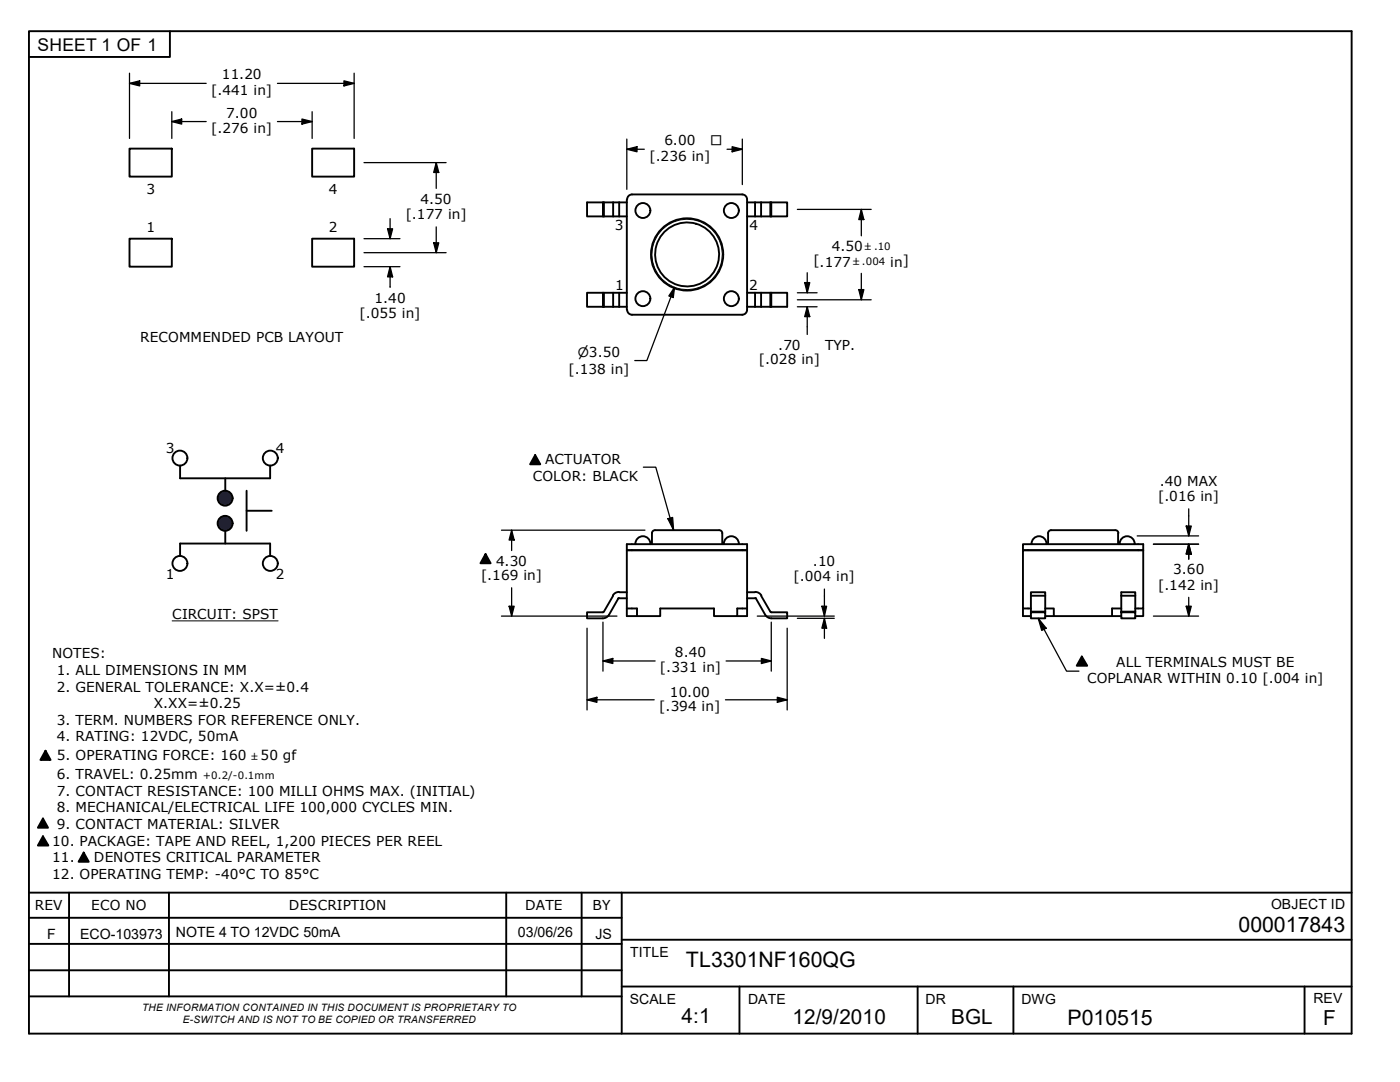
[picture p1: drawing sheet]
<svg xmlns="http://www.w3.org/2000/svg" width="279mm" height="216mm" viewBox="0 0 279 216" stroke-linecap="round" stroke-linejoin="round" font-family="sans-serif">
<g fill="none" stroke="#000" stroke-width=".38">
<path d="M125.1 39.8v22M149.1 39.8a.98 .98 0 0 0-1-1h-22a.99 .99 0 0 0-.9 1M149.1 39.8v22M125.1 40.4h-7.9v2.8h7.9M125.1 58.4h-7.9v2.8h7.9M149.1 40.4h8v2.8h-8M149.1 58.4h8v2.8h-8M125.2 61.8a.98 .98 0 0 0 .9 1h22a.99 .99 0 0 0 1-1M122.4 118.9l-1.9 3.1M123.4 119.4l-1.9 3.3a1.43 1.43 0 0 1-1.2 .7M123.5 119.3l-.2 .1M123.5 118.1a1.43 1.43 0 0 0-1.2 .7"/>
<path d="M123.6 118.2h1.5M123.6 119.4h1.5M126.1 109.8h-1v-1.2h24v1.2h-1M129.8 108.5a1.49 1.49 0 0 0-1.5-1.5 1.49 1.49 0 0 0-1.5 1.6M129.9 108.5v.1M130.7 105.8a.6 .6 0 0 0-.6 .6v2.2M130.7 105.8h12.8M143.5 105.8a.6 .6 0 0 1 .6 .6v2.2M144.4 108.5v.1M144.5 108.5a1.49 1.49 0 0 1 1.5-1.5 1.49 1.49 0 0 1 1.4 1.6M149.1 118.2h1.6M149.1 119.4h1.6"/>
<path d="M150.7 119.3l.2 .1M150.7 118.1a1.43 1.43 0 0 1 1.3 .7M150.9 119.4l1.8 3.3a1.43 1.43 0 0 0 1.3 .7M151.9 118.9l1.8 3.1M204.2 108.6h24v1.2h-24zM205.9 108.6a1.5 1.5 0 0 1 1.5-1.6 1.5 1.5 0 0 1 1.5 1.6M222.6 105.8h-12.8a.6 .6 0 0 0-.6 .6v2.2M222.6 105.8a.6 .6 0 0 1 .6 .6M223.1 106.4v2.2M223.5 108.6a1.5 1.5 0 0 1 1.4-1.6 1.5 1.5 0 0 1 1.5 1.6M120.3 122.2h-3.1v1.2h3.1M120.5 122.1l-.2 .1"/>
<path d="M125.1 121.4h2v1.5h4.7v-1.5h10.7v1.5h4.6v-1.5h2M127.1 122.9h-2v-13.1h24v13.1h-2M153.8 122.1l.2 .1M153.9 122.2h3.2v1.2h-3.2M204.2 121.4v1.5h1.5M205.7 121.4h-1.5v-11.6h24v11.6h-1.6M205.7 122.2h2.9v1.2h-2.9zM205.7 122.2v-4h2.9v4M208.6 121.4h1.7v1.5h11.6v-1.5h1.9M208.6 122.9h1.7M221.9 122.9h1.9M223.8 122.2v1.2h2.8v-1.2h-2.8v-4h2.8v4"/>
<path d="M228.2 121.4v1.5h-1.6"/>
<circle cx="128.3" cy="42" r="1.49"/>
<circle cx="128.3" cy="59.6" r="1.49"/>
<circle cx="137.1" cy="50.8" r="7.2"/>
<circle cx="146" cy="59.6" r="1.49"/>
<circle cx="146" cy="42" r="1.49"/>
</g>
<g fill="none" stroke="#000" stroke-width=".38">
<path d="M120.3 40.4v2.8M120.3 58.4v2.8M120.5 40.4v2.8M120.5 58.4v2.8M122.4 40.4v2.8M122.4 58.4v2.8M123.6 40.4v2.8M123.6 58.4v2.8M150.7 40.4v2.8M150.7 58.4v2.8M151.9 40.4v2.8M151.9 58.4v2.8"/>
<path d="M153.7 40.4v2.8M153.7 58.4v2.8M153.9 40.4v2.8M153.9 58.4v2.8M205.7 118.9h2.9M223.8 118.9h2.8M205.7 122h2.9M223.8 122h2.8"/>
<circle cx="137.1" cy="50.8" r="6.4"/>
</g>
<circle cx="137.1" cy="50.8" r="7" fill="none" stroke="#000" stroke-width=".2"/>
<path d="M106.8 90.8l1 1.8h-2zM215.9 131l1.1 1.8h-2.1zM9.1 149.8l1 1.8h-2zM8.6 163.3l1 1.9h-2zM8.6 166.9l1.1 1.8h-2.1zM16.7 170.1l1 1.9h-2z" fill="#000"/>
<g fill="#1e1e47">
<circle cx="44.9" cy="99.4" r="1.48"/>
<circle cx="44.9" cy="104.4" r="1.5"/>
</g>
<path d="M96.9 110.6l1 1.8h-2z" fill="#000"/>
<g fill="none" stroke="#000" stroke-width=".38">
<path d="M5.8 6.2h263.9v200h-263.9zM33.9 6.2v5.2h-28.1M25.8 29.7h8.5v5.5h-8.5zM62.3 29.7h8.4v5.5h-8.4zM25.8 47.6h8.5v5.6h-8.5zM62.3 47.6h8.4v5.6h-8.4zM35.9 92.9v2.5h18v-2.5M45 95.4v2.5M49.2 97.9v8M106.8 90.8l1 1.8h-2zM35.9 110.9v-2.4h18v2.4M45 105.9v2.6"/>
<path d="M49.2 101.9h5M96.9 110.6l1 1.8h-2zM215.9 131l1.1 1.8h-2.1zM9.1 149.8l1 1.8h-2zM5.8 178.1h263.9M8.6 163.3l1 1.9h-2zM8.6 166.9l1.1 1.8h-2.1zM13.8 178.1v20.7M16.7 170.1l1 1.9h-2zM33.7 178.1v20.7M101 178.1v20.7M116.1 178.1v20.7"/>
<path d="M124.1 178.1v28.1M5.8 193.6h118.3M5.8 188.3h118.3M5.8 183.1h118.3M5.8 198.8h118.3M124.1 187.5h145.6M124.1 196.8h145.6M147.6 196.8v9.4M183.1 196.8v9.4M202.2 196.8v9.4M260.3 196.8v9.4"/>
<circle cx="35.9" cy="91.4" r="1.49"/>
<circle cx="44.9" cy="99.4" r="1.49"/>
<circle cx="53.9" cy="91.4" r="1.49"/>
<circle cx="35.9" cy="112.4" r="1.49"/>
<circle cx="44.9" cy="104.4" r="1.49"/>
<circle cx="53.9" cy="112.4" r="1.49"/>
</g>
<g fill="none" stroke="#000" stroke-width=".25">
<path d="M25.8 16.6l2.1-.5v1zM25.8 16.6h15.3M25.8 14.6v13M55.4 16.6h15.3M68.6 16.1l2.1 .5-2.1 .5zM70.7 14.6v13M34.3 24.3l2-.6v1.1zM34.3 24.3h6.8M34.3 22.3v5.3M55.4 24.3h6.9M60.3 23.7l2 .6-2 .5zM62.3 22.3v5.3"/>
<path d="M72.6 32.4h16.4M87.1 32.4l.5 2h-1zM87.1 32.4v5.2M125.1 29.8l2-.5v1zM125.1 29.8h3.5M125.1 27.7v10.1M145.1 29.8h3M146.1 29.3l2 .5-2 .5zM148.1 27.7v9.1M72.6 50.4h16.4M72.6 47.6h7.2M72.6 53.2h7.2"/>
<path d="M77.3 45.7h1.1l-.5 1.9zM77.9 53.2l.5 2h-1.1zM77.9 43.6v4M77.9 53.2v4.1M86.6 48.5h1l-.5 1.9zM87.1 45.3v5.1M134.6 57.3l-.2 2.1-.9-.3zM134.6 57.3l-5.5 14.6h-2.4M159.1 58.4h4M159.1 59.8h14.8M159.1 41.8h14.8M160.6 56.4h1l-.5 2z"/>
<path d="M161.1 54.4v4M171.4 57.8h1l-.5 2zM171.9 41.8l.5 2h-1zM171.9 41.8v5.3M171.9 54.5v5.3M159.1 61.2h4M161.1 61.2l.5 2h-1zM161.1 61.2v5.5M100.1 105.8h28.6M102.1 105.8l.5 2h-1zM102.1 105.8v4.1M102.1 117.3v5.6"/>
<path d="M164.5 117.5v5.4M226.9 106.9h12.3M230.2 108.6h9M236.7 105h1l-.5 1.9zM237.2 108.6l.5 2h-1zM237.2 101.5v5.4M237.2 108.6v3M237.2 119.2v3.7M100.1 122.9h23M101.6 121h1l-.5 1.9zM117.2 139.6l1.9-.5v1zM117.2 139.6h13.4"/>
<path d="M117.2 125.3v16.4M120.3 131.9l2-.5v1zM120.3 131.9h10.4M120.3 124.1v9.8M144.8 139.6h12.3M144.9 131.9h9M151.1 122.9h15.4M152 131.4l1.9 .5-1.9 .5zM153.9 124.1v9.8M155.1 139.1l2 .5-2 .5zM157.1 125.3v16.4M159.1 123.4h7.4"/>
<path d="M164 121h1l-.5 1.9zM164.5 123.4l.5 1.9h-1zM164.5 123.4v4M230.2 122.9h9M236.7 121h1l-.5 1.9z"/>
</g>
<g fill="#000">
<path d="M25.8 16.6l2.1-.5v1z" fill-rule="evenodd"/>
<path d="M68.6 16.1l2.1 .5-2.1 .5z" fill-rule="evenodd"/>
<path d="M34.3 24.3l2-.6v1.1z" fill-rule="evenodd"/>
<path d="M60.3 23.7l2 .6-2 .5z" fill-rule="evenodd"/>
<path d="M87.1 32.4l.5 2h-1z" fill-rule="evenodd"/>
<path d="M125.1 29.8l2-.5v1z" fill-rule="evenodd"/>
<path d="M146.1 29.3l2 .5-2 .5z" fill-rule="evenodd"/>
<path d="M77.3 45.7h1.1l-.5 1.9z" fill-rule="evenodd"/>
<path d="M77.9 53.2l.5 2h-1.1z" fill-rule="evenodd"/>
<path d="M86.6 48.5h1l-.5 1.9z" fill-rule="evenodd"/>
<path d="M134.6 57.3l-.2 2.1-.9-.3z" fill-rule="evenodd"/>
<path d="M160.6 56.4h1l-.5 2z" fill-rule="evenodd"/>
<path d="M171.4 57.8h1l-.5 2z" fill-rule="evenodd"/>
<path d="M171.9 41.8l.5 2h-1z" fill-rule="evenodd"/>
<path d="M161.1 61.2l.5 2h-1z" fill-rule="evenodd"/>
<path d="M102.1 105.8l.5 2h-1z" fill-rule="evenodd"/>
<path d="M236.7 105h1l-.5 1.9z" fill-rule="evenodd"/>
<path d="M237.2 108.6l.5 2h-1z" fill-rule="evenodd"/>
<path d="M237.2 108.6l.5 2h-1z" fill-rule="evenodd"/>
<path d="M101.6 121h1l-.5 1.9z" fill-rule="evenodd"/>
<path d="M117.2 139.6l1.9-.5v1z" fill-rule="evenodd"/>
<path d="M120.3 131.9l2-.5v1z" fill-rule="evenodd"/>
<path d="M152 131.4l1.9 .5-1.9 .5z" fill-rule="evenodd"/>
<path d="M164 121h1l-.5 1.9z" fill-rule="evenodd"/>
<path d="M164.5 123.4l.5 1.9h-1z" fill-rule="evenodd"/>
<path d="M236.7 121h1l-.5 1.9z" fill-rule="evenodd"/>
<path d="M155.1 139.1l2 .5-2 .5z" fill-rule="evenodd"/>
</g>
<path d="M128.4 93.2h2.5l3.5 12.6M133.3 103.5l.9-.2 .2 2.5zM207.2 123.4l1.6 1.9-.9 .5zM207.2 123.4l5.7 10.5h2.4" fill="none" stroke="#000" stroke-width=".25"/>
<g fill="#000">
<path d="M133.3 103.5l.9-.2 .2 2.5z" fill-rule="evenodd"/>
<path d="M207.2 123.4l1.6 1.9-.9 .5z" fill-rule="evenodd"/>
</g>
<path d="M34.4 123.9h21.1" fill="none" stroke="#000" stroke-width=".2"/>
<g font-size="4.3">
<text x="247.1" y="185.9">000017843</text>
<text x="136.9" y="193">TL3301NF160QG</text>
<text x="213" y="204.5">P010515</text>
</g>
<g font-size="4.1">
<text x="136" y="204.2">4:1</text>
<text x="158.2" y="204.3">12/9/2010</text>
<text x="189.8" y="204.3">BGL</text>
<text x="264" y="204.5">F</text>
</g>
<text font-size="3.5" x="7.5" y="10.2">SHEET 1 OF 1</text>
<g font-size="2.8">
<text x="253.7" y="181.4">OBJECT ID</text>
<text x="9.4" y="187.5">F</text>
<text x="16" y="187.5">ECO-103973</text>
<text x="35.1" y="186.9">NOTE 4 TO 12VDC 50mA</text>
<text x="103.4" y="186.9">03/06/26</text>
<text x="118.9" y="187.5">JS</text>
<text x="125.8" y="190.9">TITLE</text>
<text x="125.7" y="200.4">SCALE</text>
<text x="149.3" y="200.3">DATE</text>
<text x="184.7" y="200.3">DR</text>
<text x="203.8" y="200.4">DWG</text>
<text x="262.1" y="200.2">REV</text>
</g>
<g font-size="2.7">
<text x="44.3" y="15.8">11.20</text>
<text x="42.2" y="18.9">[.441 in]</text>
<text x="45.1" y="23.5">7.00</text>
<text x="42.2" y="26.5">[.276 in]</text>
<text x="132.6" y="29">6.00</text>
<text x="129.6" y="32.1">[.236 in]</text>
<text x="29.2" y="38.7">3</text>
<text x="65.6" y="38.7">4</text>
<text x="83.9" y="40.6">4.50</text>
<text x="29.2" y="46.2">1</text>
<text x="65.6" y="46.3">2</text>
<text x="81" y="43.8">[.177 in]</text>
<text x="122.7" y="46">3</text>
<text x="149.6" y="46">4</text>
<text x="162.4" y="53">[.177</text>
<text x="166" y="50.1">4.50</text>
<text x="177.7" y="53.2">in]</text>
<text x="122.7" y="57.9">1</text>
<text x="149.5" y="57.8">2</text>
<text x="71.8" y="63.5">[.055 in]</text>
<text x="74.7" y="60.4">1.40</text>
<text x="28" y="68.3">RECOMMENDED PCB LAYOUT</text>
<text x="155.3" y="69.8">.70</text>
<text x="164.7" y="69.8">TYP.</text>
<text x="113.5" y="74.5">[.138 in]</text>
<text x="151.4" y="72.7">[.028 in]</text>
<text x="33.1" y="90.4">3</text>
<text x="55.1" y="90.4">4</text>
<text x="106.4" y="95.9">COLOR: BLACK</text>
<text x="108.8" y="92.6">ACTUATOR</text>
<text x="231.1" y="100">[.016 in]</text>
<text x="231.5" y="97">.40 MAX</text>
<text x="99" y="112.9">4.30</text>
<text x="162.2" y="113">.10</text>
<text x="33.1" y="115.4">1</text>
<text x="55.1" y="115.4">2</text>
<text x="96" y="115.8">[.169 in]</text>
<text x="158.4" y="116">[.004 in]</text>
<text x="231.1" y="117.7">[.142 in]</text>
<text x="234.1" y="114.6">3.60</text>
<text x="34.4" y="123.4">CIRCUIT: SPST</text>
<text x="10.4" y="131.3">NOTES:</text>
<text x="134.7" y="131.2">8.40</text>
<text x="11.4" y="134.7">1. ALL DIMENSIONS IN MM</text>
<text x="11.4" y="138">2. GENERAL TOLERANCE: X.X=±0.4</text>
<text x="131.7" y="134.1">[.331 in]</text>
<text x="217" y="136.3">COPLANAR WITHIN 0.10 [.004 in]</text>
<text x="222.8" y="133">ALL TERMINALS MUST BE</text>
<text x="30.7" y="141.4">X.XX=±0.25</text>
<text x="131.6" y="141.9">[.394 in]</text>
<text x="133.7" y="139">10.00</text>
<text x="11.4" y="144.7">3. TERM. NUMBERS FOR REFERENCE ONLY.</text>
<text x="11.4" y="148">4. RATING: 12VDC, 50mA</text>
<text x="11.4" y="151.6">5. OPERATING FORCE: 160</text>
<text x="11.4" y="155.4">6. TRAVEL: 0.25mm</text>
<text x="52" y="151.6">50 gf</text>
<text x="11.4" y="158.8">7. CONTACT RESISTANCE: 100 MILLI OHMS MAX. (INITIAL)</text>
<text x="11.4" y="162.1">8. MECHANICAL/ELECTRICAL LIFE 100,000 CYCLES MIN.</text>
<text x="11.4" y="165.4">9. CONTACT MATERIAL: SILVER</text>
<text x="10.4" y="168.7">10. PACKAGE: TAPE AND REEL, 1,200 PIECES PER REEL</text>
<text x="10.4" y="172.1">11.</text>
<text x="18.7" y="172.1">DENOTES CRITICAL PARAMETER</text>
<text x="10.4" y="175.4">12. OPERATING TEMP: -40°C TO 85°C</text>
<text x="7" y="181.6">REV</text>
<text x="18.2" y="181.6">ECO NO</text>
<text x="57.7" y="181.6">DESCRIPTION</text>
<text x="104.8" y="181.6">DATE</text>
<text x="118.2" y="181.6">BY</text>
</g>
<g font-size="2.6">
<text x="141.8" y="29">□</text>
<text x="115.3" y="71.2">⌀3.50</text>
</g>
<g font-size="2">
<text x="40.5" y="155.4">+0.2/-0.1mm</text>
<text x="28.4" y="201.8">THE INFORMATION CONTAINED IN THIS DOCUMENT IS PROPRIETARY TO</text>
<text x="36.5" y="204.2">E-SWITCH AND IS NOT TO BE COPIED OR TRANSFERRED</text>
</g>
<g font-size="1.9">
<text x="170.2" y="53">±.004</text>
<text x="172.6" y="49.8">±.10</text>
<text x="50.2" y="151.6">±</text>
</g>
</svg>
